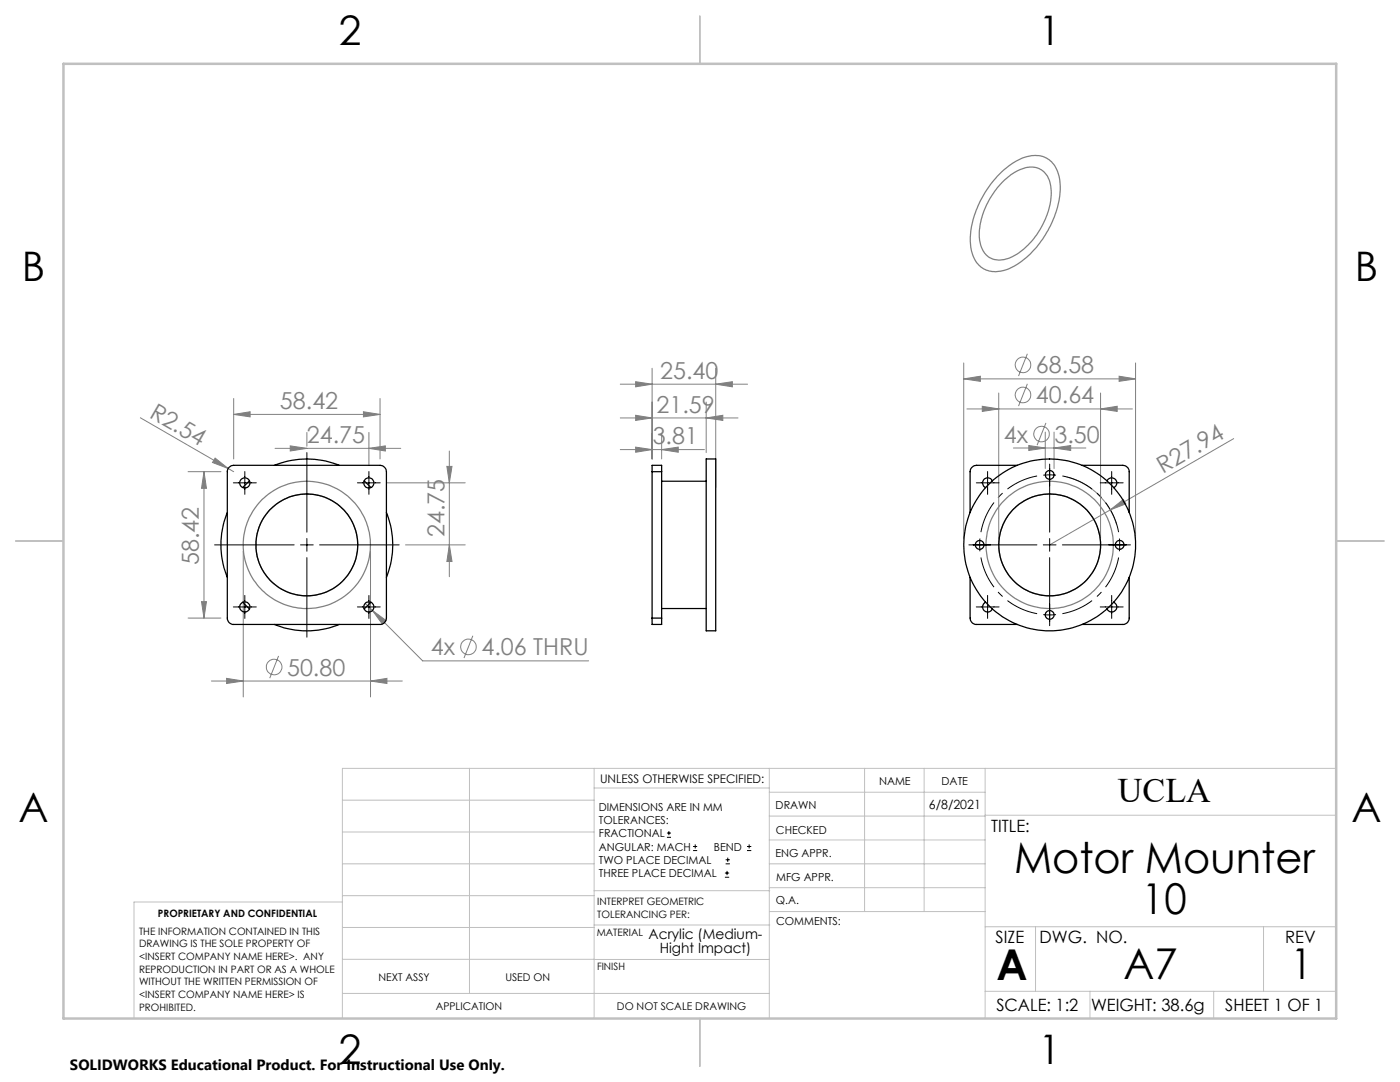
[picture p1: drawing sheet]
<svg xmlns="http://www.w3.org/2000/svg" width="279mm" height="216mm" viewBox="0 0 279 216" stroke-linecap="round" stroke-linejoin="round" font-family="sans-serif">
<g fill="none" stroke="#808080" stroke-width=".2">
<path d="M46.6 79.5v12.1M75.8 79.5v12.1M123.8 76.7h25.4M126.9 76.2l3.2 .5-3.2 .5zM130.1 73.5v18.1M142.8 76.7l3.4-.5v1zM142.8 73.5v23.8M192.3 75.6l3.4-.5v1zM192.3 72.4v35.1M192.3 75.6h34.3M199.3 78.4v29.1M205 70.6l-1.7 4.4"/>
<path d="M205 76.6l-1.7 4.4M219.6 78.4v29.1M223.3 75.1l3.3 .5-3.3 .5zM226.6 72.4v35.1M28 83.4l17.5 10.1M37.5 94.1h6.6M40.7 94.1v29.2M40.7 94.1l.5 3.3h-1zM42.9 91.4l2.6 2.1-3.1-1.2zM45.5 93.5l1.1 .6M46.6 82.7l3.3-.5v1zM46.6 82.7h29.2"/>
<path d="M54.9 89.5h25.1M57.9 89l3.3 .5-3.3 .5zM61.2 86.3v2.7M72.5 82.2l3.3 .5-3.3 .5zM73.6 89.5l3.3-.5v1zM73.6 86.3v6.5M77.2 96.3h15.7M89.2 93.1h1l-.5 3.2zM89.7 90v25.1M123.8 89.7h16.8M123.8 83.4h23.5M126.9 89.2l3.2 .5-3.2 .5z"/>
<path d="M126.9 82.9l3.2 .5-3.2 .5zM132 89.7l3.4-.5v1zM132 86.5v5.1M140.9 83.4l3.4-.5v1zM140.9 80.2v10.1M193 81.6h33M196 81.1l3.3 .5-3.3 .5zM202.2 89.4h14.5M205.3 88.9l3.3 .5-3.3 .5zM208.6 86.2v7.3M208.7 84.4l-1.7 4.4M210.4 89.4l3.3-.5v1z"/>
<path d="M210.4 86.2v7.3M212.9 95.2a13.8 13.8 0 0 1 9.9 9.4M219.6 81.6l3.4-.5v1zM246.2 87.5l-24.6 14.2M48.5 110v29.1M73.9 110v29.1M80.9 108.7h12M89.7 108.7l.5 3.3h-1zM221.6 101.7l2.6-2 .5 .8zM221.6 101.7l-12.1 7M37.5 123.3h6.6M40.2 120.1h1l-.5 3.2z"/>
<path d="M42.2 135.9h38.1M45.2 135.4l3.3 .5-3.3 .5zM55.6 130.9l-1.8 4.4M72.9 120.4l1.4 1.4M73.9 135.9l3.3-.5v1zM74.3 121.8l2.7 2-.7 .7zM74.3 121.8l10 10.1h33.2M94.4 126.9l-1.8 4.4"/>
<circle cx="204.2" cy="78.8" r="1.55"/>
<circle cx="204.2" cy="72.8" r="1.55"/>
<circle cx="207.9" cy="86.6" r="1.56"/>
<circle cx="54.7" cy="133.1" r="1.55"/>
<circle cx="93.5" cy="129.1" r="1.55"/>
</g>
<g fill="none" stroke="#000" stroke-width=".2">
<path d="M46.6 96.3h4.6M48.9 94.1v4.5M61.2 90.3v15.9M71.3 96.3h4.6M73.6 94.1v4.5M194.8 96.3h4.6M197.1 94.1v4.5M208.2 94.8h2.5M209.5 92.6v13.6M219.6 96.3h4.6M221.9 94.1v4.5M42.8 108.7h15.9"/>
<path d="M48.9 118.8v4.6M60 108.7h2.5M61.2 107.5v2.5M61.2 111.3v15.8M63.8 108.7h15.9M73.6 118.8v4.6M193.4 108.7h13.5M195.6 107.5v2.5M197.1 118.8v4.6M208.2 108.7h2.5M209.5 107.5v2.5M209.5 111.3v13.5"/>
<path d="M212 108.7h13.6M221.9 118.8v4.6M223.4 107.5v2.5M46.6 121.1h4.6M71.3 121.1h4.6M194.8 121.1h4.6M208.2 122.6h2.5M219.6 121.1h4.6M133.1 167.1h.8M133.1 166.2h.8M133.5 165.8v.9M138.3 169.7h.8"/>
<path d="M138.3 168.9h.8M138.7 168.5v.8M144.7 175h.8M144.7 174.2h.8M144.8 172.4h.9M144.8 171.6h.9M145.1 173.8v.8M145.2 171.1v.9M149.1 169.7h.8M149.1 168.9h.8M149.5 168.5v.8"/>
</g>
<g fill="none" stroke="#808080" stroke-width=".25">
<path d="M200 34.2a10 10 0 0 1 7.2-3.2 5.2 5.2 0 0 1 4.3 5.2 18.9 18.9 0 0 1-5.6 14.1 10.6 10.6 0 0 1-7.9 3.9 5.1 5.1 0 0 1-4.3-4.8 18.4 18.4 0 0 1 4.7-13.5zM200.5 35.9a7.6 7.6 0 0 1 6.2-2.5 4.5 4.5 0 0 1 3.1 4.7 15.4 15.4 0 0 1-8.1 13.3 4.1 4.1 0 0 1-5.3-1.1 9 9 0 0 1-.2-7.8 17.4 17.4 0 0 1 4.3-6.6z"/>
<circle cx="61.2" cy="108.7" r="10.2"/>
<circle cx="61.2" cy="108.7" r="12.7"/>
<circle cx="209.5" cy="108.7" r="12.7"/>
<circle cx="209.5" cy="108.7" r="10.2"/>
</g>
<path d="M207 95a14 14 0 0 0-11.2 11.2M195.8 111.2a14 14 0 0 0 11.2 11.3M223.2 106.2a14 14 0 0 0-11.2-11.2M212 122.5a14 14 0 0 0 11.2-11.3" fill="none" stroke="#000" stroke-width=".2" stroke-dasharray="15.2 1.3 1.3 1.3" stroke-dashoffset="8.7" stroke-linecap="butt"/>
<g fill="none" stroke="#c0c0c0" stroke-width=".2">
<path d="M68.3 159.7h50.3M93.7 153.3v44.9M118.6 153.3v49.9M118.6 157.2h34.9M153.5 153.3v49.9M153.5 158.1h43.1M172.5 153.3v28.6M184.4 153.3v28.6M196.6 153.3v49.9M266.7 153.3h-198.4v49.9M68.3 178.7h50.3M68.3 172.4h50.3"/>
<path d="M68.3 166h50.3M68.3 180h-41.6v23.2M118.6 177.7h35M153.5 167.6h43.1M153.5 162.8h43.1M153.5 172.4h43.1M153.5 177.1h43.1M196.6 162.7h70.1M68.3 198.2h85.2M68.3 191.4l85.2 .1M68.3 185.1h50.3M118.6 184.6h35"/>
<path d="M153.6 181.9h43M196.6 197.8h70.1M196.6 184.9h70.1M206.7 184.9v12.9M217.5 197.8v5.4M242.2 197.8v5.4M252.2 184.9v12.9"/>
</g>
<path d="M139.7 3.2v9.5M3.1 107.9h9.6M266.7 107.9h9.5M139.7 203.2v9.6" fill="none" stroke="#c0c0c0" stroke-width=".25"/>
<path d="M12.7 12.7h254v190.5h-254z" fill="none" stroke="#c0c0c0" stroke-width=".5"/>
<g fill="#808080">
<path d="M42.9 91.4l2.6 2.1-3.1-1.2z"/>
<path d="M221.6 101.7l2.6-2 .5 .8z"/>
<path d="M73.6 89.5l3.3-.5v1zM57.9 89l3.3 .5-3.3 .5z"/>
<path d="M126.9 89.2l3.2 .5-3.2 .5zM132 89.7l3.4-.5v1zM126.9 82.9l3.2 .5-3.2 .5zM140.9 83.4l3.4-.5v1zM126.9 76.2l3.2 .5-3.2 .5zM142.8 76.7l3.4-.5v1zM192.3 75.6l3.4-.5v1zM223.3 75.1l3.3 .5-3.3 .5zM196 81.1l3.3 .5-3.3 .5zM219.6 81.6l3.4-.5v1zM205.3 88.9l3.3 .5-3.3 .5zM210.4 89.4l3.3-.5v1zM45.2 135.4l3.3 .5-3.3 .5zM73.9 135.9l3.3-.5v1zM74.3 121.8l2 2.7 .7-.7z"/>
<path d="M72.5 82.2l3.3 .5-3.3 .5zM46.6 82.7l3.3-.5v1z"/>
<path d="M40.7 94.1l.5 3.3h-1zM40.2 120.1h1l-.5 3.2zM89.2 93.1h1l-.5 3.2zM89.7 108.7l.5 3.3h-1z"/>
</g>
<g fill="none" stroke="#000" stroke-width=".25">
<path d="M45.6 93.3l.6-.4h.4h29.2a1.32 1.32 0 0 1 1.3 1.2v29.2a1.32 1.32 0 0 1-1.3 1.3h-29.2a1.25 1.25 0 0 1-1.2-1.3v-29.4zM49.8 96l-1.3 1.3M54.8 92.9a17.1 17.1 0 0 1 12.9 0M72.7 96l1.3 1.3M130.1 94.1v-1.2h1.9v1.2M130.1 94.1h1.9M130.1 94.1v29.2M132 96h8.9M132 94.1v29.2M140.9 91.6h1.9v34.3h-1.9zM198 96a1.02 1.02 0 0 0-1.6-.4 1.02 1.02 0 0 0 .3 1.7M203 92.9h-8.1a1.32 1.32 0 0 0-1.3 1.2v8.2"/>
<path d="M216 92.9h8.1a1.32 1.32 0 0 1 1.3 1.2v8.2M220.9 96a1.02 1.02 0 0 1 1.7-.4 1.02 1.02 0 0 1-.4 1.7M45.4 102.3a17.1 17.1 0 0 0 0 12.9M77.1 102.3a17.1 17.1 0 0 1 0 12.9M193.6 115.2v8.1a1.32 1.32 0 0 0 1.3 1.3h8.1M225.4 115.2v8.1a1.25 1.25 0 0 1-1.3 1.3h-8.1M48.5 120.2l1.3 1.3M54.8 124.6a17.1 17.1 0 0 0 12.9 0M74 120.2l-1.3 1.3M130.1 123.3v1.3h1.9v-1.3M130.1 123.3h1.9M132 121.4h8.9"/>
<path d="M196.7 120.2a1.02 1.02 0 0 0-.3 1.6 1.02 1.02 0 0 0 1.6-.3M222.2 120.2a1.02 1.02 0 0 1 .4 1.6 1.02 1.02 0 0 1-1.7-.3"/>
<circle cx="48.9" cy="96.4" r="1.01"/>
<circle cx="73.6" cy="96.4" r="1"/>
<circle cx="209.5" cy="94.8" r=".88"/>
<circle cx="61.2" cy="108.7" r="10.2"/>
<circle cx="195.5" cy="108.7" r=".88"/>
<circle cx="209.5" cy="108.7" r="17.1"/>
<circle cx="209.5" cy="108.7" r="10.2"/>
<circle cx="223.5" cy="108.7" r=".87"/>
<circle cx="48.9" cy="121.1" r="1.02"/>
<circle cx="73.6" cy="121.1" r="1.01"/>
<circle cx="209.5" cy="122.7" r=".87"/>
</g>
<g font-size="8.5">
<text x="202.4" y="174.2">Motor Mounter</text>
<text x="227.9" y="182.3">10</text>
<text x="198.9" y="195.5">A</text>
<text x="224.2" y="195.4">A7</text>
<text x="257.6" y="195.4">1</text>
</g>
<g font-size="8.1">
<text x="67.6" y="8.9">2</text>
<text x="207.3" y="8.9">1</text>
<text x="4.4" y="56.2">B</text>
<text x="270.4" y="56.2">B</text>
<text x="3.7" y="164.1">A</text>
<text x="269.7" y="164.1">A</text>
<text x="67.6" y="212.4">2</text>
<text x="207.3" y="212.4">1</text>
</g>
<text font-size="6.9" x="223.1" y="160.1">UCLA</text>
<g font-size="4.7" fill="#808080">
<text x="131.8" y="75.6">25.40</text>
<text x="206.7" y="74.5">68.58</text>
<text x="29.6" y="83.2" transform="rotate(30 29.6 83.2)">R2.54</text>
<text x="55.9" y="81.6">58.42</text>
<text x="131" y="82.4">21.59</text>
<text x="206.7" y="80.5">40.64</text>
<text x="61.2" y="88.4">24.75</text>
<text x="130.3" y="88.7">3.81</text>
<text x="200.3" y="88.3">4x</text>
<text x="210.5" y="88.3">3.50</text>
<text x="232.1" y="94.5" transform="rotate(-30 232.1 94.5)">R27.94</text>
<text x="88.7" y="107.2" transform="rotate(-90 88.7 107.2)">24.75</text>
<text x="39.7" y="112.8" transform="rotate(-90 39.7 112.8)">58.42</text>
<text x="86" y="130.8">4x</text>
<text x="96.1" y="130.8">4.06 THRU</text>
<text x="57.3" y="134.8">50.80</text>
</g>
<g font-size="3.4">
<text x="197.8" y="166">TITLE:</text>
<text x="198.7" y="188.1">SIZE</text>
<text x="207.5" y="188.1">DWG. NO.</text>
<text x="256.5" y="188.2">REV</text>
<text x="198.8" y="201.7">SCALE: 1:2</text>
<text x="217.7" y="201.8">WEIGHT: 38.6g</text>
<text x="244.5" y="201.7">SHEET 1 OF 1</text>
</g>
<text font-size="3" x="14" y="213.5">SOLIDWORKS Educational Product. For Instructional Use Only.</text>
<g font-size="2.8">
<text x="129.4" y="187.4">Acrylic (Medium-</text>
<text x="131.7" y="190.2">Hight Impact)</text>
</g>
<text font-size="2.5" x="185.4" y="161.4">6/8/2021</text>
<text font-size="2.4" x="119.8" y="156.2">UNLESS OTHERWISE SPECIFIED:</text>
<g font-size="2.2">
<text x="119.5" y="161.8">DIMENSIONS ARE IN MM</text>
<text x="154.8" y="161.4">DRAWN</text>
<text x="175.4" y="156.6">NAME</text>
<text x="187.9" y="156.7">DATE</text>
<text x="119.5" y="164.4">TOLERANCES:</text>
<text x="119.5" y="167.1">FRACTIONAL</text>
<text x="154.9" y="166.3">CHECKED</text>
<text x="119.5" y="169.7">ANGULAR: MACH</text>
<text x="119.5" y="172.4">TWO PLACE DECIMAL</text>
<text x="142.5" y="169.7">BEND</text>
<text x="154.8" y="171">ENG APPR.</text>
<text x="119.5" y="175">THREE PLACE DECIMAL</text>
<text x="154.9" y="175.7">MFG APPR.</text>
<text x="154.9" y="180.4">Q.A.</text>
<text x="154.9" y="184.6">COMMENTS:</text>
</g>
<g font-size="2.1">
<text x="75.5" y="195.7">NEXT ASSY</text>
<text x="100.9" y="195.7">USED ON</text>
<text x="86.9" y="201.5">APPLICATION</text>
<text x="123.1" y="201.6">DO NOT SCALE DRAWING</text>
</g>
<g font-size="2">
<text x="31.5" y="182.9">PROPRIETARY AND CONFIDENTIAL</text>
<text x="119.2" y="180.6">INTERPRET GEOMETRIC</text>
<text x="119.2" y="183.1">TOLERANCING PER:</text>
<text x="27.8" y="186.5">THE INFORMATION CONTAINED IN THIS</text>
<text x="27.8" y="189">DRAWING IS THE SOLE PROPERTY OF</text>
<text x="27.8" y="191.6">&lt;INSERT COMPANY NAME HERE&gt;. ANY</text>
<text x="119.1" y="186.7">MATERIAL</text>
<text x="27.8" y="194.1">REPRODUCTION IN PART OR AS A WHOLE</text>
<text x="27.8" y="196.6">WITHOUT THE WRITTEN PERMISSION OF</text>
<text x="119.1" y="193.5">FINISH</text>
<text x="27.8" y="199.1">&lt;INSERT COMPANY NAME HERE&gt; IS</text>
<text x="27.8" y="201.7">PROHIBITED.</text>
</g>
</svg>
